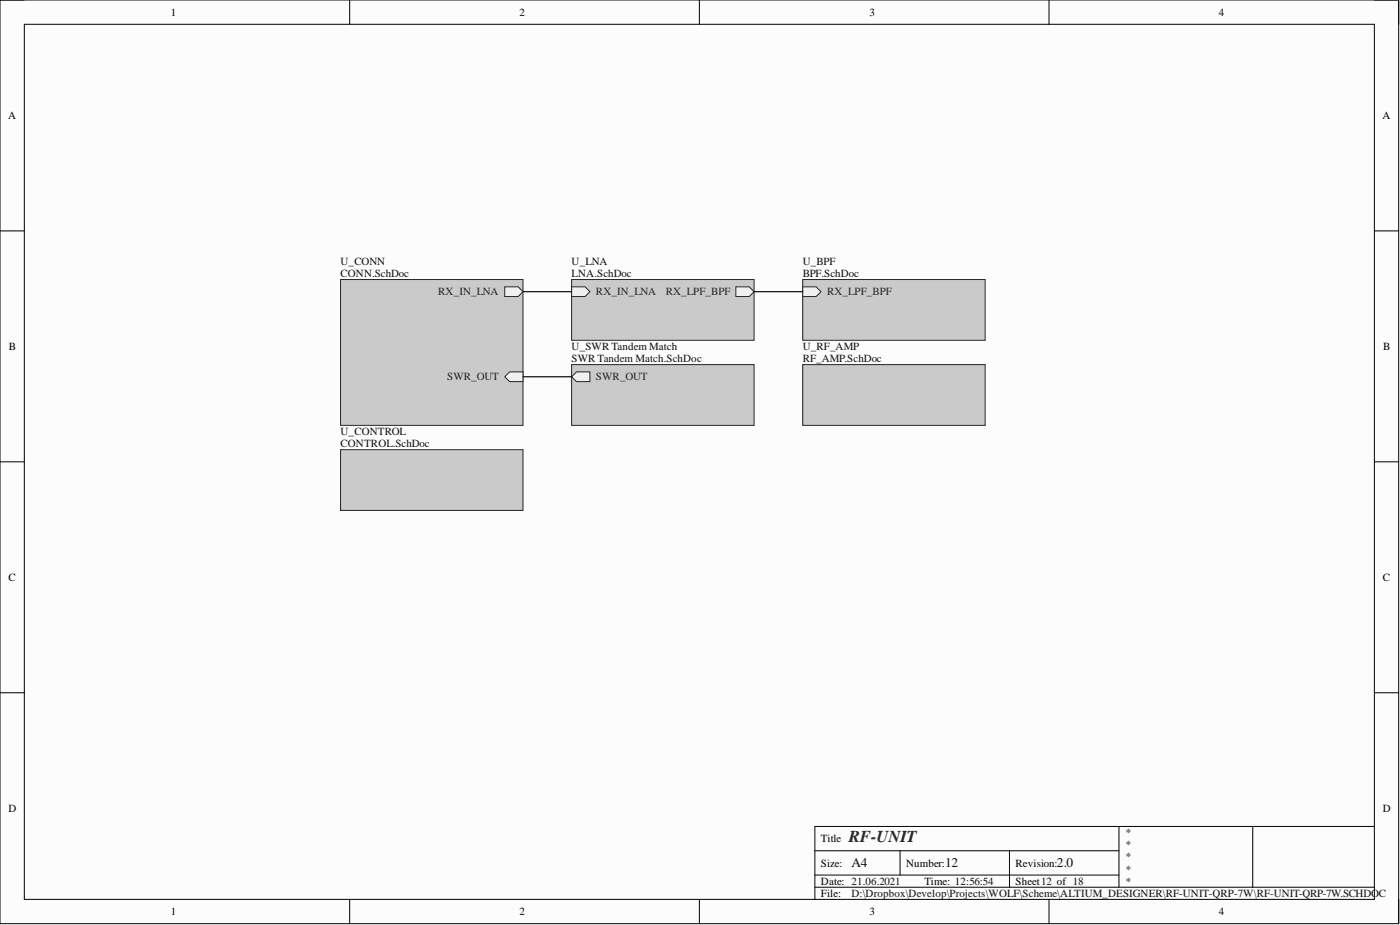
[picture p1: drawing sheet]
<svg xmlns="http://www.w3.org/2000/svg" width="292mm" height="193mm" viewBox="0 0 292 193" stroke-linecap="round" stroke-linejoin="round" font-family="sans-serif">
<path d="M0 0h291.8v192.7h-291.8z" fill-rule="evenodd" fill="#fcfcfc"/>
<path d="M0 0h291.8v192.7h-291.8z" fill="none" stroke="#000" stroke-width=".21"/>
<path d="M5.1 5.1h281.7v182.5h-281.7z" fill-rule="evenodd" fill="#fcfcfc"/>
<g fill="none" stroke="#000" stroke-width=".21">
<path d="M0 0h5.1M73 0v5.1M145.9 0v5.1M218.9 0v5.1M286.8 0h5v5.1M5.1 5.1h281.7v182.5h-281.7zM0 48.2h5.1M286.8 48.2h5M0 96.3h5.1M286.8 96.3h5M0 144.5h5.1M286.8 144.5h5"/>
<path d="M170 177.5h63.5M187.8 177.5v5.1M210.6 177.5v7.6M233.5 172.4v12.7M261.4 172.4v12.7M286.8 172.4h-116.8v15.2M73 187.6v5.1M145.9 187.6v5.1M170 185.1h116.8M170 182.6h63.5M218.9 187.6v5.1M291.8 187.6v5.1"/>
</g>
<path d="M167.5 58.3h38v12.7h-38z" fill-rule="evenodd" fill="#cacaca"/>
<path d="M167.5 58.3h38v12.7h-38z" fill="none" stroke="#262626" stroke-width=".21"/>
<path d="M167.5 59.8h2.8l1 1-1 1.1h-2.8z" fill-rule="evenodd" fill="#f0f0f0"/>
<path d="M167.5 59.8h2.8l1 1-1 1.1h-2.8z" fill="none" stroke="#262626" stroke-width=".21"/>
<path d="M71.1 58.3h38v30.4h-38z" fill-rule="evenodd" fill="#cacaca"/>
<path d="M71.1 58.3h38v30.4h-38z" fill="none" stroke="#262626" stroke-width=".21"/>
<path d="M105.3 59.8h2.8l1 1-1 1.1h-2.8z" fill-rule="evenodd" fill="#f0f0f0"/>
<path d="M105.3 59.8h2.8l1 1-1 1.1h-2.8z" fill="none" stroke="#262626" stroke-width=".21"/>
<path d="M105.3 78.6l1-1h2.8v2h-2.8z" fill-rule="evenodd" fill="#f0f0f0"/>
<path d="M105.3 78.6l1-1h2.8v2h-2.8z" fill="none" stroke="#262626" stroke-width=".21"/>
<path d="M71.1 93.8h38v12.7h-38z" fill-rule="evenodd" fill="#cacaca"/>
<path d="M71.1 93.8h38v12.7h-38z" fill="none" stroke="#262626" stroke-width=".21"/>
<path d="M119.3 58.3h38v12.7h-38z" fill-rule="evenodd" fill="#cacaca"/>
<path d="M119.3 58.3h38v12.7h-38z" fill="none" stroke="#262626" stroke-width=".21"/>
<path d="M119.3 59.8h2.8l1 1-1 1.1h-2.8z" fill-rule="evenodd" fill="#f0f0f0"/>
<path d="M119.3 59.8h2.8l1 1-1 1.1h-2.8z" fill="none" stroke="#262626" stroke-width=".21"/>
<path d="M153.5 59.8h2.8l1 1-1 1.1h-2.8z" fill-rule="evenodd" fill="#f0f0f0"/>
<path d="M153.5 59.8h2.8l1 1-1 1.1h-2.8z" fill="none" stroke="#262626" stroke-width=".21"/>
<path d="M167.5 76.1h38v12.6h-38z" fill-rule="evenodd" fill="#cacaca"/>
<path d="M167.5 76.1h38v12.6h-38z" fill="none" stroke="#262626" stroke-width=".21"/>
<path d="M119.3 76.1h38v12.6h-38z" fill-rule="evenodd" fill="#cacaca"/>
<path d="M119.3 76.1h38v12.6h-38z" fill="none" stroke="#262626" stroke-width=".21"/>
<path d="M119.3 78.6l1-1h2.8v2h-2.8z" fill-rule="evenodd" fill="#f0f0f0"/>
<path d="M119.3 78.6l1-1h2.8v2h-2.8z" fill="none" stroke="#262626" stroke-width=".21"/>
<path d="M109.1 78.6h10.2M109.1 60.8h10.2M157.3 60.8h10.2" fill="none" stroke="#0e0e0e" stroke-width=".25"/>
<text font-size="3.5" fill="#262626" x="177.1" y="175.7">RF-UNIT</text>
<g font-size="2.8" fill="#0e0e0e">
<text x="177.6" y="180.9">A4</text>
<text x="197.2" y="180.9">12</text>
<text x="220.5" y="180.9">2.0</text>
</g>
<g font-size="2.3">
<text x="35.6" y="3.3">1</text>
<text x="108.4" y="3.3">2</text>
<text x="181.4" y="3.3">3</text>
<text x="254.3" y="3.3">4</text>
<text x="1.7" y="24.8">A</text>
<text x="288.4" y="24.8">A</text>
<text x="1.9" y="73">B</text>
<text x="288.6" y="73">B</text>
<text x="1.8" y="121.2">C</text>
<text x="288.5" y="121.2">C</text>
<text x="1.8" y="169.4">D</text>
<text x="288.5" y="169.4">D</text>
<text x="171.3" y="175.7">Title</text>
<text x="171.3" y="180.8">Size:</text>
<text x="171.3" y="184.6">Date: 21.06.2021</text>
<text x="189.1" y="180.8">Number:</text>
<text x="192.9" y="184.6">Time: 12:56:54</text>
<text x="211.9" y="180.8">Revision:</text>
<text x="211.9" y="184.6">Sheet12 of 18</text>
<text x="35.6" y="190.9">1</text>
<text x="108.4" y="190.9">2</text>
<text x="171.3" y="187.1">File:</text>
<text x="181.4" y="190.9">3</text>
<text x="254.3" y="190.9">4</text>
</g>
<g font-size="2.3" fill="#0e0e0e">
<text x="71.1" y="55.3">U_CONN</text>
<text x="71.1" y="57.8">CONN.SchDoc</text>
<text x="119.3" y="55.3">U_LNA</text>
<text x="119.3" y="57.8">LNA.SchDoc</text>
<text x="167.5" y="55.3">U_BPF</text>
<text x="167.5" y="57.8">BPF.SchDoc</text>
<text x="119.3" y="73">U_SWR Tandem Match</text>
<text x="119.3" y="75.6">SWR Tandem Match.SchDoc</text>
<text x="167.5" y="73">U_RF_AMP</text>
<text x="167.5" y="75.6">RF_AMP.SchDoc</text>
<text x="71.1" y="90.8">U_CONTROL</text>
<text x="71.1" y="93.3">CONTROL.SchDoc</text>
<text x="234.7" y="174.4">*</text>
<text x="234.7" y="177">*</text>
<text x="234.7" y="179.5">*</text>
<text x="234.7" y="182">*</text>
<text x="234.7" y="184.6">*</text>
<text x="177.6" y="187.1">D:\Dropbox\Develop\Projects\WOLF\Scheme\ALTIUM_DESIGNER\RF-UNIT-QRP-7W\RF-UNIT-QRP-7W.SCHDOC</text>
</g>
<g font-size="2.3" fill="#262626">
<text x="91.4" y="61.6">RX_IN_LNA</text>
<text x="124.3" y="61.6">RX_IN_LNA</text>
<text x="138.9" y="61.6">RX_LPF_BPF</text>
<text x="172.6" y="61.6">RX_LPF_BPF</text>
<text x="93.3" y="79.4">SWR_OUT</text>
<text x="124.3" y="79.4">SWR_OUT</text>
</g>
</svg>
